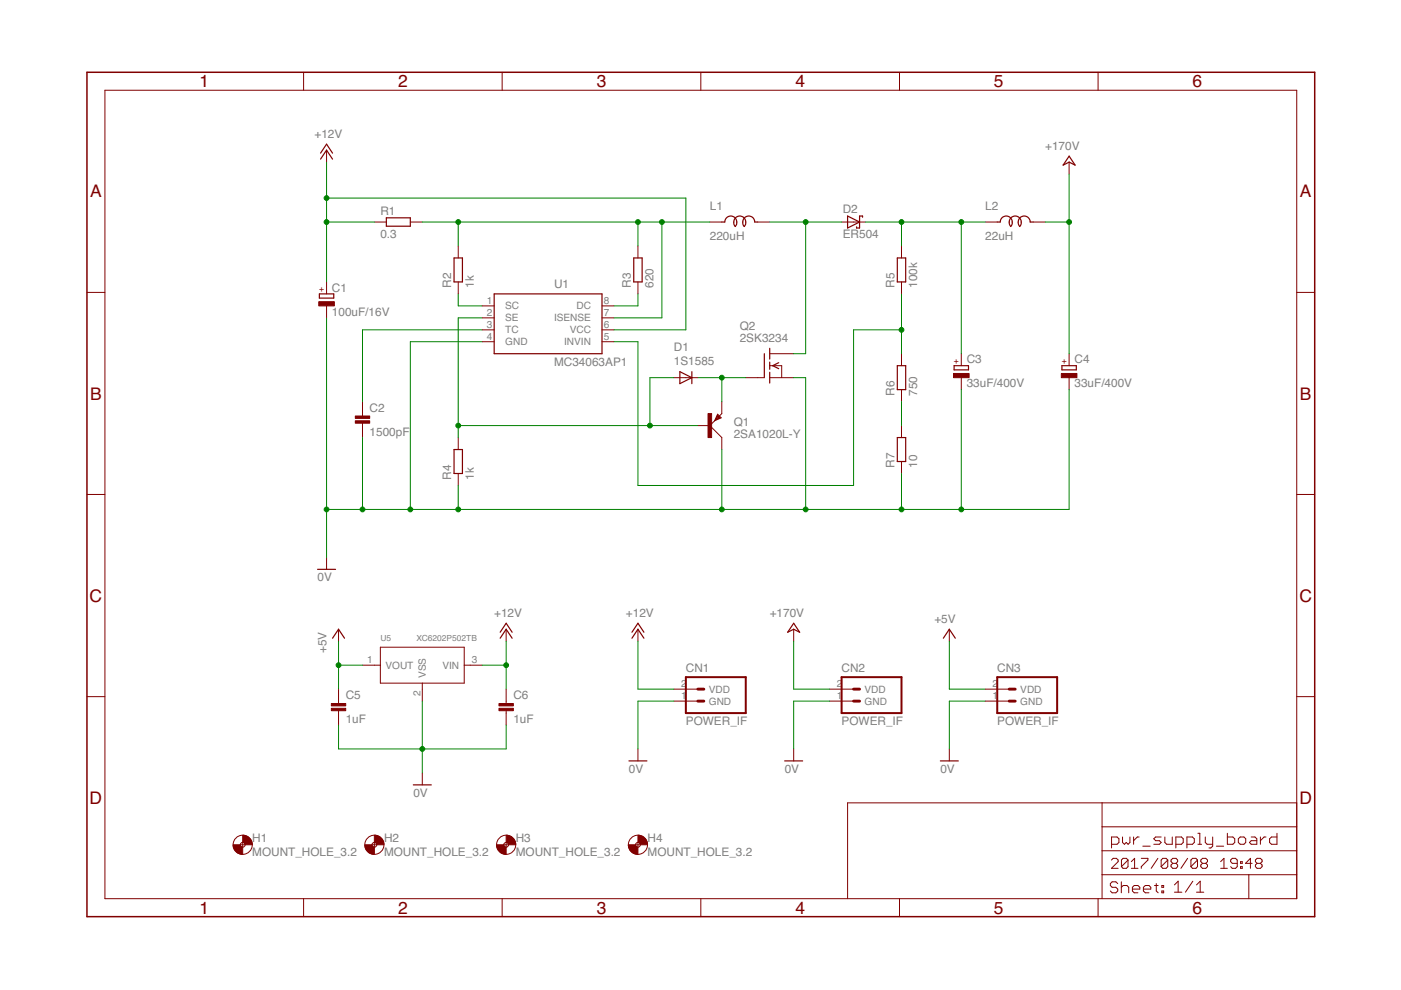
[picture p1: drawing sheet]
<?xml version="1.0" encoding="utf-8"?>
<!DOCTYPE eagle SYSTEM "eagle.dtd">
<eagle version="7.5.0">
<drawing>
<settings>
<setting alwaysvectorfont="no"/>
<setting verticaltext="up"/>
</settings>
<grid distance="0.1" unitdist="inch" unit="inch" style="lines" multiple="1" display="no" altdistance="0.01" altunitdist="inch" altunit="inch"/>
<schematic xreflabel="%F%N/%S.%C%R" xrefpart="/%S.%C%R">
<libraries>
<library name="Generic">
<symbols>
<symbol name="A4L-LOC">
<wire x1="256.54" y1="3.81" x2="256.54" y2="8.89" width="0.1016" layer="94"/>
<wire x1="256.54" y1="8.89" x2="256.54" y2="13.97" width="0.1016" layer="94"/>
<wire x1="256.54" y1="13.97" x2="256.54" y2="19.05" width="0.1016" layer="94"/>
<wire x1="256.54" y1="19.05" x2="256.54" y2="24.13" width="0.1016" layer="94"/>
<wire x1="161.29" y1="3.81" x2="161.29" y2="24.13" width="0.1016" layer="94"/>
<wire x1="161.29" y1="24.13" x2="215.265" y2="24.13" width="0.1016" layer="94"/>
<wire x1="215.265" y1="24.13" x2="256.54" y2="24.13" width="0.1016" layer="94"/>
<wire x1="246.38" y1="3.81" x2="246.38" y2="8.89" width="0.1016" layer="94"/>
<wire x1="246.38" y1="8.89" x2="256.54" y2="8.89" width="0.1016" layer="94"/>
<wire x1="246.38" y1="8.89" x2="215.265" y2="8.89" width="0.1016" layer="94"/>
<wire x1="215.265" y1="8.89" x2="215.265" y2="3.81" width="0.1016" layer="94"/>
<wire x1="215.265" y1="8.89" x2="215.265" y2="13.97" width="0.1016" layer="94"/>
<wire x1="215.265" y1="13.97" x2="256.54" y2="13.97" width="0.1016" layer="94"/>
<wire x1="215.265" y1="13.97" x2="215.265" y2="19.05" width="0.1016" layer="94"/>
<wire x1="215.265" y1="19.05" x2="256.54" y2="19.05" width="0.1016" layer="94"/>
<wire x1="215.265" y1="19.05" x2="215.265" y2="24.13" width="0.1016" layer="94"/>
<text x="217.17" y="15.24" size="2.54" layer="94" font="vector">&gt;DRAWING_NAME</text>
<text x="217.17" y="10.16" size="2.286" layer="94" font="vector">&gt;LAST_DATE_TIME</text>
<text x="230.505" y="5.08" size="2.54" layer="94" font="vector">&gt;SHEET</text>
<text x="216.916" y="4.953" size="2.54" layer="94" font="vector">Sheet:</text>
<frame x1="0" y1="0" x2="260.35" y2="179.07" columns="6" rows="4" layer="94"/>
</symbol>
<symbol name="MOUNT_HOLE">
<wire x1="0" y1="1.27" x2="1.27" y2="0" width="1.524" layer="94" curve="-90" cap="flat"/>
<wire x1="-1.27" y1="0" x2="0" y2="-1.27" width="1.524" layer="94" curve="90" cap="flat"/>
<wire x1="-0.508" y1="0" x2="0.508" y2="0" width="0.0508" layer="94"/>
<wire x1="0" y1="0.508" x2="0" y2="-0.508" width="0.0508" layer="94"/>
<circle x="0" y="0" radius="2.032" width="0.0508" layer="94"/>
<circle x="0" y="0" radius="0.508" width="0.0508" layer="94"/>
<text x="2.032" y="0.5842" size="1.778" layer="95">&gt;NAME</text>
<text x="2.032" y="-2.4638" size="1.778" layer="96">&gt;VALUE</text>
</symbol>
</symbols>
<devicesets>
<deviceset name="A4L-LOC" prefix="FRAME">
<gates>
<gate name="G$1" symbol="A4L-LOC" x="0" y="0"/>
</gates>
<devices>
<device name="">
<technologies>
<technology name=""/>
</technologies>
</device>
</devices>
</deviceset>
<deviceset name="MOUNT_HOLE" prefix="H">
<gates>
<gate name="G$1" symbol="MOUNT_HOLE" x="0" y="0"/>
</gates>
<devices>
<device name="_3.2" package="3,2">
<technologies>
<technology name=""/>
</technologies>
</device>
</devices>
</deviceset>
</devicesets>
</library>
<library name="Supply">
<symbols>
<symbol name="+12V">
<wire x1="1.27" y1="-1.905" x2="0" y2="0" width="0.254" layer="94"/>
<wire x1="0" y1="0" x2="-1.27" y2="-1.905" width="0.254" layer="94"/>
<wire x1="1.27" y1="-0.635" x2="0" y2="1.27" width="0.254" layer="94"/>
<wire x1="0" y1="1.27" x2="-1.27" y2="-0.635" width="0.254" layer="94"/>
<text x="-2.54" y="2.54" size="1.778" layer="96">&gt;VALUE</text>
<pin name="+12V" x="0" y="-2.54" visible="off" length="short" direction="sup" rot="R90"/>
</symbol>
<symbol name="0V">
<wire x1="-1.905" y1="0" x2="1.905" y2="0" width="0.254" layer="94"/>
<text x="-1.905" y="-2.54" size="1.778" layer="96">&gt;VALUE</text>
<pin name="0V" x="0" y="2.54" visible="off" length="short" direction="sup" rot="R270"/>
</symbol>
<symbol name="+170V">
<wire x1="1.27" y1="-0.635" x2="0" y2="0" width="0.254" layer="94"/>
<wire x1="0" y1="0" x2="-1.27" y2="-0.635" width="0.254" layer="94"/>
<wire x1="1.27" y1="-0.635" x2="0" y2="1.27" width="0.254" layer="94"/>
<wire x1="0" y1="1.27" x2="-1.27" y2="-0.635" width="0.254" layer="94"/>
<text x="-2.54" y="-5.08" size="1.778" layer="96" rot="R90">&gt;VALUE</text>
<pin name="+24V" x="0" y="-2.54" visible="off" length="short" direction="sup" rot="R90"/>
</symbol>
<symbol name="+5V">
<wire x1="1.27" y1="-1.905" x2="0" y2="0" width="0.254" layer="94"/>
<wire x1="0" y1="0" x2="-1.27" y2="-1.905" width="0.254" layer="94"/>
<text x="-2.54" y="-5.08" size="1.778" layer="96" rot="R90">&gt;VALUE</text>
<pin name="+5V" x="0" y="-2.54" visible="off" length="short" direction="sup" rot="R90"/>
</symbol>
</symbols>
<devicesets>
<deviceset name="+12V" prefix="P+">
<gates>
<gate name="1" symbol="+12V" x="0" y="0"/>
</gates>
<devices>
<device name="">
<technologies>
<technology name=""/>
</technologies>
</device>
</devices>
</deviceset>
<deviceset name="0V" prefix="GND">
<gates>
<gate name="1" symbol="0V" x="0" y="0"/>
</gates>
<devices>
<device name="">
<technologies>
<technology name=""/>
</technologies>
</device>
</devices>
</deviceset>
<deviceset name="+170V" prefix="P+">
<gates>
<gate name="1" symbol="+170V" x="0" y="0"/>
</gates>
<devices>
<device name="">
<technologies>
<technology name=""/>
</technologies>
</device>
</devices>
</deviceset>
<deviceset name="+5V" prefix="P+">
<gates>
<gate name="1" symbol="+5V" x="0" y="0"/>
</gates>
<devices>
<device name="">
<technologies>
<technology name=""/>
</technologies>
</device>
</devices>
</deviceset>
</devicesets>
</library>
<library name="Parts">
<symbols>
<symbol name="CPOL">
<wire x1="-1.524" y1="-3.429" x2="1.524" y2="-3.429" width="0.254" layer="94"/>
<wire x1="1.524" y1="-3.429" x2="1.524" y2="-2.54" width="0.254" layer="94"/>
<wire x1="-1.524" y1="-2.54" x2="-1.524" y2="-3.429" width="0.254" layer="94"/>
<wire x1="-1.524" y1="-2.54" x2="1.524" y2="-2.54" width="0.254" layer="94"/>
<text x="1.143" y="-2.0574" size="1.778" layer="95">&gt;NAME</text>
<text x="-0.5842" y="-2.1336" size="1.27" layer="94" rot="R90">+</text>
<text x="1.143" y="-7.1374" size="1.778" layer="96">&gt;VALUE</text>
<rectangle x1="-1.651" y1="-5.08" x2="1.651" y2="-4.191" layer="94"/>
<pin name="-" x="0" y="-7.62" visible="off" length="short" direction="pas" rot="R90"/>
<pin name="+" x="0" y="0" visible="off" length="short" direction="pas" rot="R270"/>
</symbol>
<symbol name="RESISTOR">
<wire x1="2.54" y1="-0.889" x2="7.62" y2="-0.889" width="0.254" layer="94"/>
<wire x1="7.62" y1="0.889" x2="2.54" y2="0.889" width="0.254" layer="94"/>
<wire x1="7.62" y1="-0.889" x2="7.62" y2="0.889" width="0.254" layer="94"/>
<wire x1="2.54" y1="-0.889" x2="2.54" y2="0.889" width="0.254" layer="94"/>
<text x="1.27" y="1.4986" size="1.778" layer="95">&gt;NAME</text>
<text x="1.27" y="-3.302" size="1.778" layer="96">&gt;VALUE</text>
<pin name="2" x="10.16" y="0" visible="off" length="short" direction="pas" swaplevel="1" rot="R180"/>
<pin name="1" x="0" y="0" visible="off" length="short" direction="pas" swaplevel="1"/>
</symbol>
<symbol name="CAP">
<wire x1="0" y1="-2.54" x2="0" y2="-3.048" width="0.1524" layer="94"/>
<wire x1="0" y1="-5.08" x2="0" y2="-4.572" width="0.1524" layer="94"/>
<text x="1.524" y="-2.159" size="1.778" layer="95">&gt;NAME</text>
<text x="1.524" y="-7.239" size="1.778" layer="96">&gt;VALUE</text>
<rectangle x1="-1.524" y1="-4.572" x2="1.524" y2="-4.064" layer="94"/>
<rectangle x1="-1.524" y1="-3.556" x2="1.524" y2="-3.048" layer="94"/>
<pin name="1" x="0" y="0" visible="off" length="short" direction="pas" swaplevel="1" rot="R270"/>
<pin name="2" x="0" y="-7.62" visible="off" length="short" direction="pas" swaplevel="1" rot="R90"/>
</symbol>
<symbol name="MC34063A">
<wire x1="2.54" y1="2.54" x2="25.4" y2="2.54" width="0.254" layer="94"/>
<wire x1="25.4" y1="2.54" x2="25.4" y2="-10.16" width="0.254" layer="94"/>
<wire x1="25.4" y1="-10.16" x2="2.54" y2="-10.16" width="0.254" layer="94"/>
<wire x1="2.54" y1="-10.16" x2="2.54" y2="2.54" width="0.254" layer="94"/>
<text x="15.24" y="3.81" size="1.778" layer="95">&gt;NAME</text>
<text x="15.24" y="-12.7" size="1.778" layer="96">&gt;VALUE</text>
<pin name="SC" x="0" y="0" length="short" direction="pas"/>
<pin name="SE" x="0" y="-2.54" length="short" direction="pas"/>
<pin name="TC" x="0" y="-5.08" length="short" direction="pas"/>
<pin name="GND" x="0" y="-7.62" length="short" direction="pas"/>
<pin name="DC" x="27.94" y="0" length="short" direction="pas" rot="R180"/>
<pin name="ISENSE" x="27.94" y="-2.54" length="short" direction="pas" rot="R180"/>
<pin name="VCC" x="27.94" y="-5.08" length="short" direction="pas" rot="R180"/>
<pin name="INVIN" x="27.94" y="-7.62" length="short" direction="pas" rot="R180"/>
</symbol>
<symbol name="D">
<wire x1="-1.27" y1="-1.27" x2="1.27" y2="0" width="0.254" layer="94"/>
<wire x1="1.27" y1="0" x2="-1.27" y2="1.27" width="0.254" layer="94"/>
<wire x1="1.27" y1="1.27" x2="1.27" y2="0" width="0.254" layer="94"/>
<wire x1="-1.27" y1="1.27" x2="-1.27" y2="-1.27" width="0.254" layer="94"/>
<wire x1="1.27" y1="0" x2="1.27" y2="-1.27" width="0.254" layer="94"/>
<text x="2.54" y="0.4826" size="1.778" layer="95">&gt;NAME</text>
<text x="2.54" y="-2.3114" size="1.778" layer="96">&gt;VALUE</text>
<pin name="A" x="-2.54" y="0" visible="off" length="short" direction="pas"/>
<pin name="C" x="2.54" y="0" visible="off" length="short" direction="pas" rot="R180"/>
<text x="-2.54" y="0" size="0.4064" layer="99" align="center">SpiceOrder 1</text>
<text x="2.54" y="0" size="0.4064" layer="99" align="center">SpiceOrder 2</text>
</symbol>
<symbol name="PNP">
<wire x1="2.54" y1="-2.54" x2="0" y2="0" width="0.1524" layer="94"/>
<wire x1="0" y1="0" x2="1.016" y2="1.016" width="0.1524" layer="94"/>
<wire x1="1.651" y1="2.413" x2="1.016" y2="1.016" width="0.1524" layer="94"/>
<wire x1="1.016" y1="1.016" x2="1.27" y2="1.27" width="0.1524" layer="94"/>
<wire x1="1.27" y1="1.27" x2="2.54" y2="2.54" width="0.1524" layer="94"/>
<wire x1="1.016" y1="1.016" x2="2.413" y2="1.651" width="0.1524" layer="94"/>
<wire x1="2.413" y1="1.651" x2="1.651" y2="2.413" width="0.1524" layer="94"/>
<wire x1="1.27" y1="1.27" x2="1.651" y2="2.159" width="0.254" layer="94"/>
<wire x1="1.651" y1="2.159" x2="2.159" y2="1.651" width="0.254" layer="94"/>
<wire x1="2.159" y1="1.651" x2="1.27" y2="1.27" width="0.254" layer="94"/>
<wire x1="1.651" y1="1.905" x2="1.905" y2="1.651" width="0.254" layer="94"/>
<text x="5.08" y="5.08" size="1.778" layer="95">&gt;NAME</text>
<text x="5.08" y="2.54" size="1.778" layer="96">&gt;VALUE</text>
<rectangle x1="-0.381" y1="-2.54" x2="0.381" y2="2.54" layer="94"/>
<pin name="B" x="-2.54" y="0" visible="off" length="short" direction="pas"/>
<pin name="E" x="2.54" y="5.08" visible="off" length="short" direction="pas" rot="R270"/>
<pin name="C" x="2.54" y="-5.08" visible="off" length="short" direction="pas" rot="R90"/>
</symbol>
<symbol name="IGFET-EN-GDS">
<wire x1="-2.54" y1="-2.54" x2="-1.2192" y2="-2.54" width="0.1524" layer="94"/>
<wire x1="0" y1="0.762" x2="0" y2="0" width="0.254" layer="94"/>
<wire x1="0" y1="0" x2="0" y2="-0.762" width="0.254" layer="94"/>
<wire x1="0" y1="3.683" x2="0" y2="1.397" width="0.254" layer="94"/>
<wire x1="1.905" y1="0.635" x2="0.635" y2="0" width="0.254" layer="94"/>
<wire x1="1.905" y1="-0.635" x2="0.635" y2="0" width="0.254" layer="94"/>
<wire x1="0" y1="0" x2="0.635" y2="0" width="0.1524" layer="94"/>
<wire x1="0.635" y1="0" x2="2.54" y2="0" width="0.1524" layer="94"/>
<wire x1="2.54" y1="0" x2="2.54" y2="-2.54" width="0.1524" layer="94"/>
<wire x1="0" y1="-1.397" x2="0" y2="-3.683" width="0.254" layer="94"/>
<wire x1="-1.143" y1="2.54" x2="-1.143" y2="-2.54" width="0.254" layer="94"/>
<text x="-11.43" y="0" size="1.778" layer="96">&gt;VALUE</text>
<text x="-11.43" y="2.54" size="1.778" layer="95">&gt;NAME</text>
<pin name="D" x="5.08" y="2.54" visible="off" length="middle" direction="pas" rot="R180"/>
<pin name="S" x="5.08" y="-2.54" visible="off" length="middle" direction="pas" rot="R180"/>
<pin name="G" x="-5.08" y="-2.54" visible="off" length="short" direction="pas"/>
</symbol>
<symbol name="SBD">
<wire x1="-1.27" y1="-1.27" x2="1.27" y2="0" width="0.254" layer="94"/>
<wire x1="1.27" y1="0" x2="-1.27" y2="1.27" width="0.254" layer="94"/>
<wire x1="1.905" y1="1.27" x2="1.27" y2="1.27" width="0.254" layer="94"/>
<wire x1="1.27" y1="1.27" x2="1.27" y2="0" width="0.254" layer="94"/>
<wire x1="-1.27" y1="1.27" x2="-1.27" y2="-1.27" width="0.254" layer="94"/>
<wire x1="1.27" y1="0" x2="1.27" y2="-1.27" width="0.254" layer="94"/>
<wire x1="1.905" y1="1.27" x2="1.905" y2="1.016" width="0.254" layer="94"/>
<wire x1="1.27" y1="-1.27" x2="0.635" y2="-1.27" width="0.254" layer="94"/>
<wire x1="0.635" y1="-1.016" x2="0.635" y2="-1.27" width="0.254" layer="94"/>
<text x="-2.286" y="1.905" size="1.778" layer="95">&gt;NAME</text>
<text x="-2.286" y="-3.429" size="1.778" layer="96">&gt;VALUE</text>
<pin name="A" x="-2.54" y="0" visible="off" length="short" direction="pas"/>
<pin name="C" x="2.54" y="0" visible="off" length="short" direction="pas" rot="R180"/>
</symbol>
<symbol name="INDUCTOR">
<text x="0" y="2.54" size="1.778" layer="95">&gt;NAME</text>
<text x="0" y="-3.81" size="1.778" layer="96">&gt;VALUE</text>
<pin name="1" x="0" y="0" visible="off" length="short" direction="pas" swaplevel="1"/>
<pin name="2" x="12.7" y="0" visible="off" length="short" direction="pas" swaplevel="1" rot="R180"/>
<wire x1="5.08" y1="0" x2="7.62" y2="0" width="0.254" layer="94" curve="-180"/>
<wire x1="5.08" y1="0" x2="5.3975" y2="-0.9525" width="0.254" layer="94" curve="53.130102"/>
<wire x1="3.175" y1="0" x2="5.715" y2="0" width="0.254" layer="94" curve="-180"/>
<wire x1="6.985" y1="0" x2="7.3025" y2="-0.9525" width="0.254" layer="94" curve="53.130102"/>
<wire x1="7.62" y1="0" x2="7.3025" y2="-0.9525" width="0.254" layer="94" curve="-53.130102"/>
<wire x1="6.985" y1="0" x2="9.525" y2="0" width="0.254" layer="94" curve="-180"/>
<wire x1="5.715" y1="0" x2="5.3975" y2="-0.9525" width="0.254" layer="94" curve="-53.130102"/>
<wire x1="3.175" y1="0" x2="2.54" y2="0" width="0.254" layer="94"/>
<wire x1="9.525" y1="0" x2="10.16" y2="0" width="0.254" layer="94"/>
</symbol>
<symbol name="PMIC-XC6202">
<wire x1="-8.89" y1="3.81" x2="8.89" y2="3.81" width="0.1524" layer="94"/>
<wire x1="8.89" y1="3.81" x2="8.89" y2="0" width="0.1524" layer="94"/>
<wire x1="8.89" y1="0" x2="8.89" y2="-3.81" width="0.1524" layer="94"/>
<wire x1="8.89" y1="-3.81" x2="0" y2="-3.81" width="0.1524" layer="94"/>
<wire x1="0" y1="-3.81" x2="-8.89" y2="-3.81" width="0.1524" layer="94"/>
<wire x1="-8.89" y1="-3.81" x2="-8.89" y2="0" width="0.1524" layer="94"/>
<pin name="VOUT" x="-12.7" y="0" length="short" direction="pas"/>
<pin name="VIN" x="12.7" y="0" length="short" direction="pas" rot="R180"/>
<pin name="VSS" x="0" y="-7.62" length="short" direction="pas" rot="R90"/>
<wire x1="-8.89" y1="0" x2="-8.89" y2="3.81" width="0.1524" layer="94"/>
<wire x1="-10.16" y1="0" x2="-8.89" y2="0" width="0.1524" layer="94"/>
<wire x1="0" y1="-5.08" x2="0" y2="-3.81" width="0.1524" layer="94"/>
<wire x1="10.16" y1="0" x2="8.89" y2="0" width="0.1524" layer="94"/>
<text x="-1.27" y="5.08" size="1.27" layer="96" ratio="10">&gt;VALUE</text>
<text x="-8.89" y="5.08" size="1.27" layer="95" ratio="10">&gt;NAME</text>
</symbol>
</symbols>
<devicesets>
<deviceset name="ELECAP" prefix="C" uservalue="yes">
<gates>
<gate name="G$1" symbol="CPOL" x="0" y="0"/>
</gates>
<devices>
<device name="_300MIL" package="ELECAP_300MIL">
<connects>
<connect gate="G$1" pin="+" pad="+"/>
<connect gate="G$1" pin="-" pad="-"/>
</connects>
<technologies>
<technology name=""/>
</technologies>
</device>
<device name="_200MIL" package="ELECAP_200MIL">
<connects>
<connect gate="G$1" pin="+" pad="+"/>
<connect gate="G$1" pin="-" pad="-"/>
</connects>
<technologies>
<technology name=""/>
</technologies>
</device>
<device name="_D5_100MIL" package="ELECAP_D5_100MIL">
<connects>
<connect gate="G$1" pin="+" pad="+"/>
<connect gate="G$1" pin="-" pad="-"/>
</connects>
<technologies>
<technology name=""/>
</technologies>
</device>
<device name="_100MIL" package="ELECAP_100MIL">
<connects>
<connect gate="G$1" pin="+" pad="+"/>
<connect gate="G$1" pin="-" pad="-"/>
</connects>
<technologies>
<technology name=""/>
</technologies>
</device>
</devices>
</deviceset>
<deviceset name="RESISTOR" prefix="R" uservalue="yes">
<gates>
<gate name="G$1" symbol="RESISTOR" x="0" y="0"/>
</gates>
<devices>
<device name="_0805" package="SMD_2012">
<connects>
<connect gate="G$1" pin="1" pad="1"/>
<connect gate="G$1" pin="2" pad="2"/>
</connects>
<technologies>
<technology name=""/>
</technologies>
</device>
<device name="_0603" package="SMD_1608">
<connects>
<connect gate="G$1" pin="1" pad="1"/>
<connect gate="G$1" pin="2" pad="2"/>
</connects>
<technologies>
<technology name=""/>
</technologies>
</device>
<device name="_600MIL" package="RESISTOR_0411_600MIL">
<connects>
<connect gate="G$1" pin="1" pad="1"/>
<connect gate="G$1" pin="2" pad="2"/>
</connects>
<technologies>
<technology name=""/>
</technologies>
</device>
<device name="_300MIL" package="RESISTOR_0207_300MIL">
<connects>
<connect gate="G$1" pin="1" pad="1"/>
<connect gate="G$1" pin="2" pad="2"/>
</connects>
<technologies>
<technology name=""/>
</technologies>
</device>
<device name="_200MIL" package="RESISTOR_0204_200MIL">
<connects>
<connect gate="G$1" pin="1" pad="1"/>
<connect gate="G$1" pin="2" pad="2"/>
</connects>
<technologies>
<technology name=""/>
</technologies>
</device>
</devices>
</deviceset>
<deviceset name="CAP" prefix="C" uservalue="yes">
<gates>
<gate name="G$1" symbol="CAP" x="0" y="0"/>
</gates>
<devices>
<device name="_0805" package="SMD_2012">
<connects>
<connect gate="G$1" pin="1" pad="1"/>
<connect gate="G$1" pin="2" pad="2"/>
</connects>
<technologies>
<technology name=""/>
</technologies>
</device>
<device name="_0603" package="SMD_1608">
<connects>
<connect gate="G$1" pin="1" pad="1"/>
<connect gate="G$1" pin="2" pad="2"/>
</connects>
<technologies>
<technology name=""/>
</technologies>
</device>
<device name="_100MIL" package="CAP_100MIL">
<connects>
<connect gate="G$1" pin="1" pad="1"/>
<connect gate="G$1" pin="2" pad="2"/>
</connects>
<technologies>
<technology name=""/>
</technologies>
</device>
<device name="_200MIL" package="CAP_200MIL">
<connects>
<connect gate="G$1" pin="1" pad="1"/>
<connect gate="G$1" pin="2" pad="2"/>
</connects>
<technologies>
<technology name=""/>
</technologies>
</device>
</devices>
</deviceset>
<deviceset name="MC34063A*" prefix="U">
<gates>
<gate name="G$1" symbol="MC34063A" x="0" y="0"/>
</gates>
<devices>
<device name="P1" package="DIL08">
<connects>
<connect gate="G$1" pin="DC" pad="8"/>
<connect gate="G$1" pin="GND" pad="4"/>
<connect gate="G$1" pin="INVIN" pad="5"/>
<connect gate="G$1" pin="ISENSE" pad="7"/>
<connect gate="G$1" pin="SC" pad="1"/>
<connect gate="G$1" pin="SE" pad="2"/>
<connect gate="G$1" pin="TC" pad="3"/>
<connect gate="G$1" pin="VCC" pad="6"/>
</connects>
<technologies>
<technology name=""/>
</technologies>
</device>
</devices>
</deviceset>
<deviceset name="1S1585" prefix="D">
<gates>
<gate name="G$1" symbol="D" x="0" y="0"/>
</gates>
<devices>
<device name="" package="DIODE-200MIL">
<connects>
<connect gate="G$1" pin="A" pad="A"/>
<connect gate="G$1" pin="C" pad="C"/>
</connects>
<technologies>
<technology name=""/>
</technologies>
</device>
</devices>
</deviceset>
<deviceset name="2SA1020L" prefix="Q">
<gates>
<gate name="G$1" symbol="PNP" x="-2.54" y="0"/>
</gates>
<devices>
<device name="-Y" package="TO-92NL">
<connects>
<connect gate="G$1" pin="B" pad="3"/>
<connect gate="G$1" pin="C" pad="2"/>
<connect gate="G$1" pin="E" pad="1"/>
</connects>
<technologies>
<technology name=""/>
</technologies>
</device>
</devices>
</deviceset>
<deviceset name="2SK3234" prefix="Q">
<gates>
<gate name="G$1" symbol="IGFET-EN-GDS" x="0" y="0"/>
</gates>
<devices>
<device name="" package="TO-220">
<connects>
<connect gate="G$1" pin="D" pad="2"/>
<connect gate="G$1" pin="G" pad="1"/>
<connect gate="G$1" pin="S" pad="3"/>
</connects>
<technologies>
<technology name=""/>
</technologies>
</device>
</devices>
</deviceset>
<deviceset name="ER504" prefix="D">
<gates>
<gate name="G$1" symbol="SBD" x="0" y="0"/>
</gates>
<devices>
<device name="" package="DIODE-500MIL">
<connects>
<connect gate="G$1" pin="A" pad="A"/>
<connect gate="G$1" pin="C" pad="C"/>
</connects>
<technologies>
<technology name=""/>
</technologies>
</device>
</devices>
</deviceset>
<deviceset name="TC5026-220UH-050" prefix="L" uservalue="yes">
<gates>
<gate name="G$1" symbol="INDUCTOR" x="0" y="-7.62"/>
</gates>
<devices>
<device name="" package="TOROID_COIL-300MIL">
<connects>
<connect gate="G$1" pin="1" pad="1"/>
<connect gate="G$1" pin="2" pad="2"/>
</connects>
<technologies>
<technology name=""/>
</technologies>
</device>
</devices>
</deviceset>
<deviceset name="TC5026-22UH-060" prefix="L" uservalue="yes">
<gates>
<gate name="G$1" symbol="INDUCTOR" x="0" y="-7.62"/>
</gates>
<devices>
<device name="" package="TOROID_COIL-300MIL">
<connects>
<connect gate="G$1" pin="1" pad="1"/>
<connect gate="G$1" pin="2" pad="2"/>
</connects>
<technologies>
<technology name=""/>
</technologies>
</device>
</devices>
</deviceset>
<deviceset name="XC6202*" prefix="U">
<gates>
<gate name="G$1" symbol="PMIC-XC6202" x="0" y="7.62"/>
</gates>
<devices>
<device name="P332TH" package="TO92-LINE">
<connects>
<connect gate="G$1" pin="VIN" pad="3"/>
<connect gate="G$1" pin="VOUT" pad="1"/>
<connect gate="G$1" pin="VSS" pad="2"/>
</connects>
<technologies>
<technology name=""/>
</technologies>
</device>
<device name="P502TB" package="TO92-LINE">
<connects>
<connect gate="G$1" pin="VIN" pad="3"/>
<connect gate="G$1" pin="VOUT" pad="1"/>
<connect gate="G$1" pin="VSS" pad="2"/>
</connects>
<technologies>
<technology name=""/>
</technologies>
</device>
</devices>
</deviceset>
</devicesets>
</library>
<library name="PartsForProto">
<symbols>
<symbol name="POWER_IF">
<wire x1="12.7" y1="-2.54" x2="0" y2="-2.54" width="0.4064" layer="94"/>
<wire x1="2.54" y1="2.54" x2="3.81" y2="2.54" width="0.6096" layer="94"/>
<wire x1="2.54" y1="0" x2="3.81" y2="0" width="0.6096" layer="94"/>
<wire x1="0" y1="5.08" x2="0" y2="-2.54" width="0.4064" layer="94"/>
<wire x1="12.7" y1="-2.54" x2="12.7" y2="5.08" width="0.4064" layer="94"/>
<wire x1="0" y1="5.08" x2="12.7" y2="5.08" width="0.4064" layer="94"/>
<text x="0" y="-5.08" size="1.778" layer="96">&gt;VALUE</text>
<pin name="GND" x="-2.54" y="0" length="middle" direction="pas" swaplevel="1"/>
<pin name="VDD" x="-2.54" y="2.54" length="middle" direction="pas" swaplevel="1"/>
<text x="0" y="6.096" size="1.778" layer="95">&gt;NAME</text>
</symbol>
</symbols>
<devicesets>
<deviceset name="POWER_IF" prefix="CN">
<gates>
<gate name="G$1" symbol="POWER_IF" x="2.54" y="0"/>
</gates>
<devices>
<device name="" package="HEADER_2PIN_POWER_IF">
<connects>
<connect gate="G$1" pin="GND" pad="1"/>
<connect gate="G$1" pin="VDD" pad="2"/>
</connects>
<technologies>
<technology name=""/>
</technologies>
</device>
</devices>
</deviceset>
</devicesets>
</library>
</libraries>
<attributes>
</attributes>
<variantdefs>
</variantdefs>
<classes>
<class number="0" name="default" width="0" drill="0">
</class>
</classes>
<parts>
<part name="FRAME1" library="Generic" deviceset="A4L-LOC" device=""/>
<part name="P+1" library="Supply" deviceset="+12V" device=""/>
<part name="GND1" library="Supply" deviceset="0V" device=""/>
<part name="C1" library="Parts" deviceset="ELECAP" device="_100MIL" value="100uF/16V"/>
<part name="R1" library="Parts" deviceset="RESISTOR" device="_600MIL" value="0.3"/>
<part name="R2" library="Parts" deviceset="RESISTOR" device="_600MIL" value="1k"/>
<part name="R3" library="Parts" deviceset="RESISTOR" device="_600MIL" value="620"/>
<part name="R4" library="Parts" deviceset="RESISTOR" device="_600MIL" value="1k"/>
<part name="C2" library="Parts" deviceset="CAP" device="_100MIL" value="1500pF"/>
<part name="U1" library="Parts" deviceset="MC34063A*" device="P1"/>
<part name="D1" library="Parts" deviceset="1S1585" device=""/>
<part name="Q1" library="Parts" deviceset="2SA1020L" device="-Y"/>
<part name="Q2" library="Parts" deviceset="2SK3234" device=""/>
<part name="D2" library="Parts" deviceset="ER504" device=""/>
<part name="R5" library="Parts" deviceset="RESISTOR" device="_600MIL" value="100k"/>
<part name="R6" library="Parts" deviceset="RESISTOR" device="_600MIL" value="750"/>
<part name="L1" library="Parts" deviceset="TC5026-220UH-050" device="" value="220uH"/>
<part name="L2" library="Parts" deviceset="TC5026-22UH-060" device="" value="22uH"/>
<part name="R7" library="Parts" deviceset="RESISTOR" device="_600MIL" value="10"/>
<part name="C3" library="Parts" deviceset="ELECAP" device="_300MIL" value="33uF/400V"/>
<part name="C4" library="Parts" deviceset="ELECAP" device="_300MIL" value="33uF/400V"/>
<part name="P+2" library="Supply" deviceset="+170V" device=""/>
<part name="U5" library="Parts" deviceset="XC6202*" device="P502TB"/>
<part name="C5" library="Parts" deviceset="CAP" device="_100MIL" value="1uF"/>
<part name="C6" library="Parts" deviceset="CAP" device="_100MIL" value="1uF"/>
<part name="P+6" library="Supply" deviceset="+12V" device=""/>
<part name="P+7" library="Supply" deviceset="+5V" device=""/>
<part name="GND6" library="Supply" deviceset="0V" device=""/>
<part name="CN2" library="PartsForProto" deviceset="POWER_IF" device=""/>
<part name="GND2" library="Supply" deviceset="0V" device=""/>
<part name="CN1" library="PartsForProto" deviceset="POWER_IF" device=""/>
<part name="P+4" library="Supply" deviceset="+12V" device=""/>
<part name="GND3" library="Supply" deviceset="0V" device=""/>
<part name="P+3" library="Supply" deviceset="+170V" device=""/>
<part name="CN3" library="PartsForProto" deviceset="POWER_IF" device=""/>
<part name="GND4" library="Supply" deviceset="0V" device=""/>
<part name="P+8" library="Supply" deviceset="+5V" device=""/>
<part name="H1" library="Generic" deviceset="MOUNT_HOLE" device="_3.2"/>
<part name="H2" library="Generic" deviceset="MOUNT_HOLE" device="_3.2"/>
<part name="H3" library="Generic" deviceset="MOUNT_HOLE" device="_3.2"/>
<part name="H4" library="Generic" deviceset="MOUNT_HOLE" device="_3.2"/>
</parts>
<sheets>
<sheet>
<plain>
</plain>
<instances>
<instance part="FRAME1" gate="G$1" x="0" y="0"/>
<instance part="P+1" gate="1" x="50.8" y="162.56"/>
<instance part="GND1" gate="1" x="50.8" y="73.66"/>
<instance part="C1" gate="G$1" x="50.8" y="134.62"/>
<instance part="R1" gate="G$1" x="60.96" y="147.32"/>
<instance part="R2" gate="G$1" x="78.74" y="132.08" rot="R90"/>
<instance part="R3" gate="G$1" x="116.84" y="132.08" rot="R90"/>
<instance part="R4" gate="G$1" x="78.74" y="91.44" rot="R90"/>
<instance part="C2" gate="G$1" x="58.42" y="109.22"/>
<instance part="U1" gate="G$1" x="83.82" y="129.54"/>
<instance part="D1" gate="G$1" x="127" y="114.3" smashed="yes">
<attribute name="NAME" x="124.46" y="119.8626" size="1.778" layer="95"/>
<attribute name="VALUE" x="124.46" y="117.0686" size="1.778" layer="96"/>
</instance>
<instance part="Q1" gate="G$1" x="132.08" y="104.14" smashed="yes">
<attribute name="NAME" x="137.16" y="104.14" size="1.778" layer="95"/>
<attribute name="VALUE" x="137.16" y="101.6" size="1.778" layer="96"/>
</instance>
<instance part="Q2" gate="G$1" x="144.78" y="116.84" smashed="yes">
<attribute name="VALUE" x="138.43" y="121.92" size="1.778" layer="96"/>
<attribute name="NAME" x="138.43" y="124.46" size="1.778" layer="95"/>
</instance>
<instance part="D2" gate="G$1" x="162.56" y="147.32"/>
<instance part="R5" gate="G$1" x="172.72" y="132.08" rot="R90"/>
<instance part="R6" gate="G$1" x="172.72" y="109.22" rot="R90"/>
<instance part="L1" gate="G$1" x="132.08" y="147.32"/>
<instance part="L2" gate="G$1" x="190.5" y="147.32"/>
<instance part="R7" gate="G$1" x="172.72" y="93.98" rot="R90"/>
<instance part="C3" gate="G$1" x="185.42" y="119.38"/>
<instance part="C4" gate="G$1" x="208.28" y="119.38"/>
<instance part="P+2" gate="1" x="208.28" y="160.02" smashed="yes">
<attribute name="VALUE" x="203.2" y="162.56" size="1.778" layer="96"/>
</instance>
<instance part="U5" gate="G$1" x="71.12" y="53.34"/>
<instance part="C5" gate="G$1" x="53.34" y="48.26"/>
<instance part="C6" gate="G$1" x="88.9" y="48.26"/>
<instance part="P+6" gate="1" x="88.9" y="60.96"/>
<instance part="P+7" gate="1" x="53.34" y="60.96"/>
<instance part="GND6" gate="1" x="71.12" y="27.94"/>
<instance part="CN2" gate="G$1" x="160.02" y="45.72"/>
<instance part="GND2" gate="1" x="149.86" y="33.02"/>
<instance part="CN1" gate="G$1" x="127" y="45.72"/>
<instance part="P+4" gate="1" x="116.84" y="60.96"/>
<instance part="GND3" gate="1" x="116.84" y="33.02"/>
<instance part="P+3" gate="1" x="149.86" y="60.96" smashed="yes">
<attribute name="VALUE" x="144.78" y="63.5" size="1.778" layer="96"/>
</instance>
<instance part="CN3" gate="G$1" x="193.04" y="45.72"/>
<instance part="GND4" gate="1" x="182.88" y="33.02"/>
<instance part="P+8" gate="1" x="182.88" y="60.96" smashed="yes">
<attribute name="VALUE" x="179.705" y="62.23" size="1.778" layer="96"/>
</instance>
<instance part="H1" gate="G$1" x="33.02" y="15.24"/>
<instance part="H2" gate="G$1" x="60.96" y="15.24"/>
<instance part="H3" gate="G$1" x="88.9" y="15.24"/>
<instance part="H4" gate="G$1" x="116.84" y="15.24"/>
</instances>
<busses>
</busses>
<nets>
<net name="+12V" class="0">
<segment>
<pinref part="R1" gate="G$1" pin="1"/>
<pinref part="P+1" gate="1" pin="+12V"/>
<wire x1="50.8" y1="147.32" x2="60.96" y2="147.32" width="0.1524" layer="91"/>
<wire x1="50.8" y1="160.02" x2="50.8" y2="152.4" width="0.1524" layer="91"/>
<junction x="50.8" y="147.32"/>
<pinref part="C1" gate="G$1" pin="+"/>
<wire x1="50.8" y1="152.4" x2="50.8" y2="147.32" width="0.1524" layer="91"/>
<wire x1="50.8" y1="147.32" x2="50.8" y2="134.62" width="0.1524" layer="91"/>
<pinref part="U1" gate="G$1" pin="VCC"/>
<wire x1="111.76" y1="124.46" x2="127" y2="124.46" width="0.1524" layer="91"/>
<wire x1="127" y1="124.46" x2="127" y2="152.4" width="0.1524" layer="91"/>
<wire x1="127" y1="152.4" x2="50.8" y2="152.4" width="0.1524" layer="91"/>
<junction x="50.8" y="152.4"/>
</segment>
<segment>
<pinref part="P+6" gate="1" pin="+12V"/>
<pinref part="C6" gate="G$1" pin="1"/>
<wire x1="88.9" y1="58.42" x2="88.9" y2="53.34" width="0.1524" layer="91"/>
<pinref part="U5" gate="G$1" pin="VIN"/>
<wire x1="88.9" y1="53.34" x2="88.9" y2="48.26" width="0.1524" layer="91"/>
<wire x1="88.9" y1="53.34" x2="83.82" y2="53.34" width="0.1524" layer="91"/>
<junction x="88.9" y="53.34"/>
</segment>
<segment>
<pinref part="CN1" gate="G$1" pin="VDD"/>
<wire x1="124.46" y1="48.26" x2="116.84" y2="48.26" width="0.1524" layer="91"/>
<pinref part="P+4" gate="1" pin="+12V"/>
<wire x1="116.84" y1="48.26" x2="116.84" y2="58.42" width="0.1524" layer="91"/>
</segment>
</net>
<net name="0V" class="0">
<segment>
<pinref part="C2" gate="G$1" pin="2"/>
<wire x1="50.8" y1="86.36" x2="58.42" y2="86.36" width="0.1524" layer="91"/>
<wire x1="58.42" y1="86.36" x2="58.42" y2="101.6" width="0.1524" layer="91"/>
<pinref part="C1" gate="G$1" pin="-"/>
<wire x1="50.8" y1="127" x2="50.8" y2="86.36" width="0.1524" layer="91"/>
<junction x="50.8" y="86.36"/>
<pinref part="GND1" gate="1" pin="0V"/>
<wire x1="50.8" y1="86.36" x2="50.8" y2="76.2" width="0.1524" layer="91"/>
<pinref part="U1" gate="G$1" pin="GND"/>
<wire x1="83.82" y1="121.92" x2="68.58" y2="121.92" width="0.1524" layer="91"/>
<wire x1="68.58" y1="121.92" x2="68.58" y2="86.36" width="0.1524" layer="91"/>
<wire x1="68.58" y1="86.36" x2="58.42" y2="86.36" width="0.1524" layer="91"/>
<junction x="58.42" y="86.36"/>
<wire x1="68.58" y1="86.36" x2="78.74" y2="86.36" width="0.1524" layer="91"/>
<junction x="68.58" y="86.36"/>
<pinref part="R4" gate="G$1" pin="1"/>
<wire x1="78.74" y1="86.36" x2="78.74" y2="91.44" width="0.1524" layer="91"/>
<pinref part="Q1" gate="G$1" pin="C"/>
<wire x1="134.62" y1="99.06" x2="134.62" y2="86.36" width="0.1524" layer="91"/>
<wire x1="134.62" y1="86.36" x2="78.74" y2="86.36" width="0.1524" layer="91"/>
<junction x="78.74" y="86.36"/>
<pinref part="Q2" gate="G$1" pin="S"/>
<wire x1="149.86" y1="114.3" x2="152.4" y2="114.3" width="0.1524" layer="91"/>
<wire x1="152.4" y1="114.3" x2="152.4" y2="86.36" width="0.1524" layer="91"/>
<wire x1="152.4" y1="86.36" x2="134.62" y2="86.36" width="0.1524" layer="91"/>
<junction x="134.62" y="86.36"/>
<pinref part="R7" gate="G$1" pin="1"/>
<wire x1="172.72" y1="93.98" x2="172.72" y2="86.36" width="0.1524" layer="91"/>
<wire x1="172.72" y1="86.36" x2="152.4" y2="86.36" width="0.1524" layer="91"/>
<junction x="152.4" y="86.36"/>
<pinref part="C3" gate="G$1" pin="-"/>
<wire x1="185.42" y1="111.76" x2="185.42" y2="86.36" width="0.1524" layer="91"/>
<wire x1="185.42" y1="86.36" x2="172.72" y2="86.36" width="0.1524" layer="91"/>
<junction x="172.72" y="86.36"/>
<pinref part="C4" gate="G$1" pin="-"/>
<wire x1="185.42" y1="86.36" x2="208.28" y2="86.36" width="0.1524" layer="91"/>
<wire x1="208.28" y1="86.36" x2="208.28" y2="111.76" width="0.1524" layer="91"/>
<junction x="185.42" y="86.36"/>
</segment>
<segment>
<pinref part="U5" gate="G$1" pin="VSS"/>
<wire x1="71.12" y1="45.72" x2="71.12" y2="35.56" width="0.1524" layer="91"/>
<pinref part="C5" gate="G$1" pin="2"/>
<wire x1="53.34" y1="40.64" x2="53.34" y2="35.56" width="0.1524" layer="91"/>
<wire x1="53.34" y1="35.56" x2="71.12" y2="35.56" width="0.1524" layer="91"/>
<junction x="71.12" y="35.56"/>
<wire x1="71.12" y1="35.56" x2="88.9" y2="35.56" width="0.1524" layer="91"/>
<pinref part="C6" gate="G$1" pin="2"/>
<wire x1="88.9" y1="35.56" x2="88.9" y2="40.64" width="0.1524" layer="91"/>
<pinref part="GND6" gate="1" pin="0V"/>
<wire x1="71.12" y1="30.48" x2="71.12" y2="35.56" width="0.1524" layer="91"/>
</segment>
<segment>
<pinref part="CN2" gate="G$1" pin="GND"/>
<pinref part="GND2" gate="1" pin="0V"/>
<wire x1="157.48" y1="45.72" x2="149.86" y2="45.72" width="0.1524" layer="91"/>
<wire x1="149.86" y1="45.72" x2="149.86" y2="35.56" width="0.1524" layer="91"/>
</segment>
<segment>
<pinref part="CN1" gate="G$1" pin="GND"/>
<pinref part="GND3" gate="1" pin="0V"/>
<wire x1="124.46" y1="45.72" x2="116.84" y2="45.72" width="0.1524" layer="91"/>
<wire x1="116.84" y1="45.72" x2="116.84" y2="35.56" width="0.1524" layer="91"/>
</segment>
<segment>
<pinref part="CN3" gate="G$1" pin="GND"/>
<pinref part="GND4" gate="1" pin="0V"/>
<wire x1="190.5" y1="45.72" x2="182.88" y2="45.72" width="0.1524" layer="91"/>
<wire x1="182.88" y1="45.72" x2="182.88" y2="35.56" width="0.1524" layer="91"/>
</segment>
</net>
<net name="N$3" class="0">
<segment>
<pinref part="U1" gate="G$1" pin="TC"/>
<pinref part="C2" gate="G$1" pin="1"/>
<wire x1="83.82" y1="124.46" x2="58.42" y2="124.46" width="0.1524" layer="91"/>
<wire x1="58.42" y1="124.46" x2="58.42" y2="109.22" width="0.1524" layer="91"/>
</segment>
</net>
<net name="N$4" class="0">
<segment>
<pinref part="U1" gate="G$1" pin="SC"/>
<wire x1="83.82" y1="129.54" x2="78.74" y2="129.54" width="0.1524" layer="91"/>
<pinref part="R2" gate="G$1" pin="1"/>
<wire x1="78.74" y1="129.54" x2="78.74" y2="132.08" width="0.1524" layer="91"/>
</segment>
</net>
<net name="N$5" class="0">
<segment>
<pinref part="R1" gate="G$1" pin="2"/>
<wire x1="71.12" y1="147.32" x2="78.74" y2="147.32" width="0.1524" layer="91"/>
<pinref part="R2" gate="G$1" pin="2"/>
<wire x1="78.74" y1="147.32" x2="78.74" y2="142.24" width="0.1524" layer="91"/>
<pinref part="R3" gate="G$1" pin="2"/>
<wire x1="78.74" y1="147.32" x2="116.84" y2="147.32" width="0.1524" layer="91"/>
<wire x1="116.84" y1="147.32" x2="116.84" y2="142.24" width="0.1524" layer="91"/>
<junction x="78.74" y="147.32"/>
<pinref part="U1" gate="G$1" pin="ISENSE"/>
<wire x1="111.76" y1="127" x2="121.92" y2="127" width="0.1524" layer="91"/>
<wire x1="121.92" y1="127" x2="121.92" y2="147.32" width="0.1524" layer="91"/>
<wire x1="121.92" y1="147.32" x2="116.84" y2="147.32" width="0.1524" layer="91"/>
<junction x="116.84" y="147.32"/>
<pinref part="L1" gate="G$1" pin="1"/>
<wire x1="121.92" y1="147.32" x2="132.08" y2="147.32" width="0.1524" layer="91"/>
<junction x="121.92" y="147.32"/>
</segment>
</net>
<net name="N$1" class="0">
<segment>
<pinref part="U1" gate="G$1" pin="DC"/>
<pinref part="R3" gate="G$1" pin="1"/>
<wire x1="111.76" y1="129.54" x2="116.84" y2="129.54" width="0.1524" layer="91"/>
<wire x1="116.84" y1="129.54" x2="116.84" y2="132.08" width="0.1524" layer="91"/>
</segment>
</net>
<net name="N$7" class="0">
<segment>
<pinref part="U1" gate="G$1" pin="SE"/>
<pinref part="R4" gate="G$1" pin="2"/>
<wire x1="83.82" y1="127" x2="78.74" y2="127" width="0.1524" layer="91"/>
<wire x1="78.74" y1="127" x2="78.74" y2="104.14" width="0.1524" layer="91"/>
<pinref part="Q1" gate="G$1" pin="B"/>
<wire x1="78.74" y1="104.14" x2="78.74" y2="101.6" width="0.1524" layer="91"/>
<wire x1="129.54" y1="104.14" x2="119.38" y2="104.14" width="0.1524" layer="91"/>
<junction x="78.74" y="104.14"/>
<pinref part="D1" gate="G$1" pin="A"/>
<wire x1="119.38" y1="104.14" x2="78.74" y2="104.14" width="0.1524" layer="91"/>
<wire x1="124.46" y1="114.3" x2="119.38" y2="114.3" width="0.1524" layer="91"/>
<wire x1="119.38" y1="114.3" x2="119.38" y2="104.14" width="0.1524" layer="91"/>
<junction x="119.38" y="104.14"/>
</segment>
</net>
<net name="N$8" class="0">
<segment>
<pinref part="Q1" gate="G$1" pin="E"/>
<wire x1="134.62" y1="109.22" x2="134.62" y2="114.3" width="0.1524" layer="91"/>
<pinref part="D1" gate="G$1" pin="C"/>
<wire x1="134.62" y1="114.3" x2="129.54" y2="114.3" width="0.1524" layer="91"/>
<pinref part="Q2" gate="G$1" pin="G"/>
<wire x1="134.62" y1="114.3" x2="139.7" y2="114.3" width="0.1524" layer="91"/>
<junction x="134.62" y="114.3"/>
</segment>
</net>
<net name="N$10" class="0">
<segment>
<pinref part="Q2" gate="G$1" pin="D"/>
<wire x1="149.86" y1="119.38" x2="152.4" y2="119.38" width="0.1524" layer="91"/>
<wire x1="152.4" y1="119.38" x2="152.4" y2="147.32" width="0.1524" layer="91"/>
<pinref part="L1" gate="G$1" pin="2"/>
<wire x1="144.78" y1="147.32" x2="152.4" y2="147.32" width="0.1524" layer="91"/>
<pinref part="D2" gate="G$1" pin="A"/>
<wire x1="160.02" y1="147.32" x2="152.4" y2="147.32" width="0.1524" layer="91"/>
<junction x="152.4" y="147.32"/>
</segment>
</net>
<net name="N$6" class="0">
<segment>
<pinref part="U1" gate="G$1" pin="INVIN"/>
<wire x1="111.76" y1="121.92" x2="116.84" y2="121.92" width="0.1524" layer="91"/>
<wire x1="116.84" y1="121.92" x2="116.84" y2="91.44" width="0.1524" layer="91"/>
<wire x1="116.84" y1="91.44" x2="162.56" y2="91.44" width="0.1524" layer="91"/>
<wire x1="162.56" y1="91.44" x2="162.56" y2="124.46" width="0.1524" layer="91"/>
<wire x1="162.56" y1="124.46" x2="172.72" y2="124.46" width="0.1524" layer="91"/>
<pinref part="R5" gate="G$1" pin="1"/>
<wire x1="172.72" y1="124.46" x2="172.72" y2="132.08" width="0.1524" layer="91"/>
<pinref part="R6" gate="G$1" pin="2"/>
<wire x1="172.72" y1="124.46" x2="172.72" y2="119.38" width="0.1524" layer="91"/>
<junction x="172.72" y="124.46"/>
</segment>
</net>
<net name="N$2" class="0">
<segment>
<pinref part="R5" gate="G$1" pin="2"/>
<wire x1="172.72" y1="142.24" x2="172.72" y2="147.32" width="0.1524" layer="91"/>
<pinref part="D2" gate="G$1" pin="C"/>
<wire x1="172.72" y1="147.32" x2="165.1" y2="147.32" width="0.1524" layer="91"/>
<pinref part="L2" gate="G$1" pin="1"/>
<wire x1="172.72" y1="147.32" x2="185.42" y2="147.32" width="0.1524" layer="91"/>
<junction x="172.72" y="147.32"/>
<pinref part="C3" gate="G$1" pin="+"/>
<wire x1="185.42" y1="147.32" x2="190.5" y2="147.32" width="0.1524" layer="91"/>
<wire x1="185.42" y1="147.32" x2="185.42" y2="119.38" width="0.1524" layer="91"/>
<junction x="185.42" y="147.32"/>
</segment>
</net>
<net name="N$9" class="0">
<segment>
<pinref part="R6" gate="G$1" pin="1"/>
<pinref part="R7" gate="G$1" pin="2"/>
<wire x1="172.72" y1="109.22" x2="172.72" y2="104.14" width="0.1524" layer="91"/>
</segment>
</net>
<net name="+24V" class="0">
<segment>
<pinref part="C4" gate="G$1" pin="+"/>
<wire x1="208.28" y1="119.38" x2="208.28" y2="147.32" width="0.1524" layer="91"/>
<pinref part="L2" gate="G$1" pin="2"/>
<wire x1="208.28" y1="147.32" x2="203.2" y2="147.32" width="0.1524" layer="91"/>
<junction x="208.28" y="147.32"/>
<pinref part="P+2" gate="1" pin="+24V"/>
<wire x1="208.28" y1="147.32" x2="208.28" y2="157.48" width="0.1524" layer="91"/>
</segment>
<segment>
<pinref part="CN2" gate="G$1" pin="VDD"/>
<wire x1="157.48" y1="48.26" x2="149.86" y2="48.26" width="0.1524" layer="91"/>
<pinref part="P+3" gate="1" pin="+24V"/>
<wire x1="149.86" y1="48.26" x2="149.86" y2="58.42" width="0.1524" layer="91"/>
</segment>
</net>
<net name="+5V" class="0">
<segment>
<pinref part="P+7" gate="1" pin="+5V"/>
<pinref part="C5" gate="G$1" pin="1"/>
<wire x1="53.34" y1="58.42" x2="53.34" y2="53.34" width="0.1524" layer="91"/>
<pinref part="U5" gate="G$1" pin="VOUT"/>
<wire x1="53.34" y1="53.34" x2="53.34" y2="48.26" width="0.1524" layer="91"/>
<wire x1="53.34" y1="53.34" x2="58.42" y2="53.34" width="0.1524" layer="91"/>
<junction x="53.34" y="53.34"/>
</segment>
<segment>
<pinref part="CN3" gate="G$1" pin="VDD"/>
<wire x1="190.5" y1="48.26" x2="182.88" y2="48.26" width="0.1524" layer="91"/>
<pinref part="P+8" gate="1" pin="+5V"/>
<wire x1="182.88" y1="48.26" x2="182.88" y2="58.42" width="0.1524" layer="91"/>
</segment>
</net>
</nets>
</sheet>
</sheets>
</schematic>
</drawing>
</eagle>
